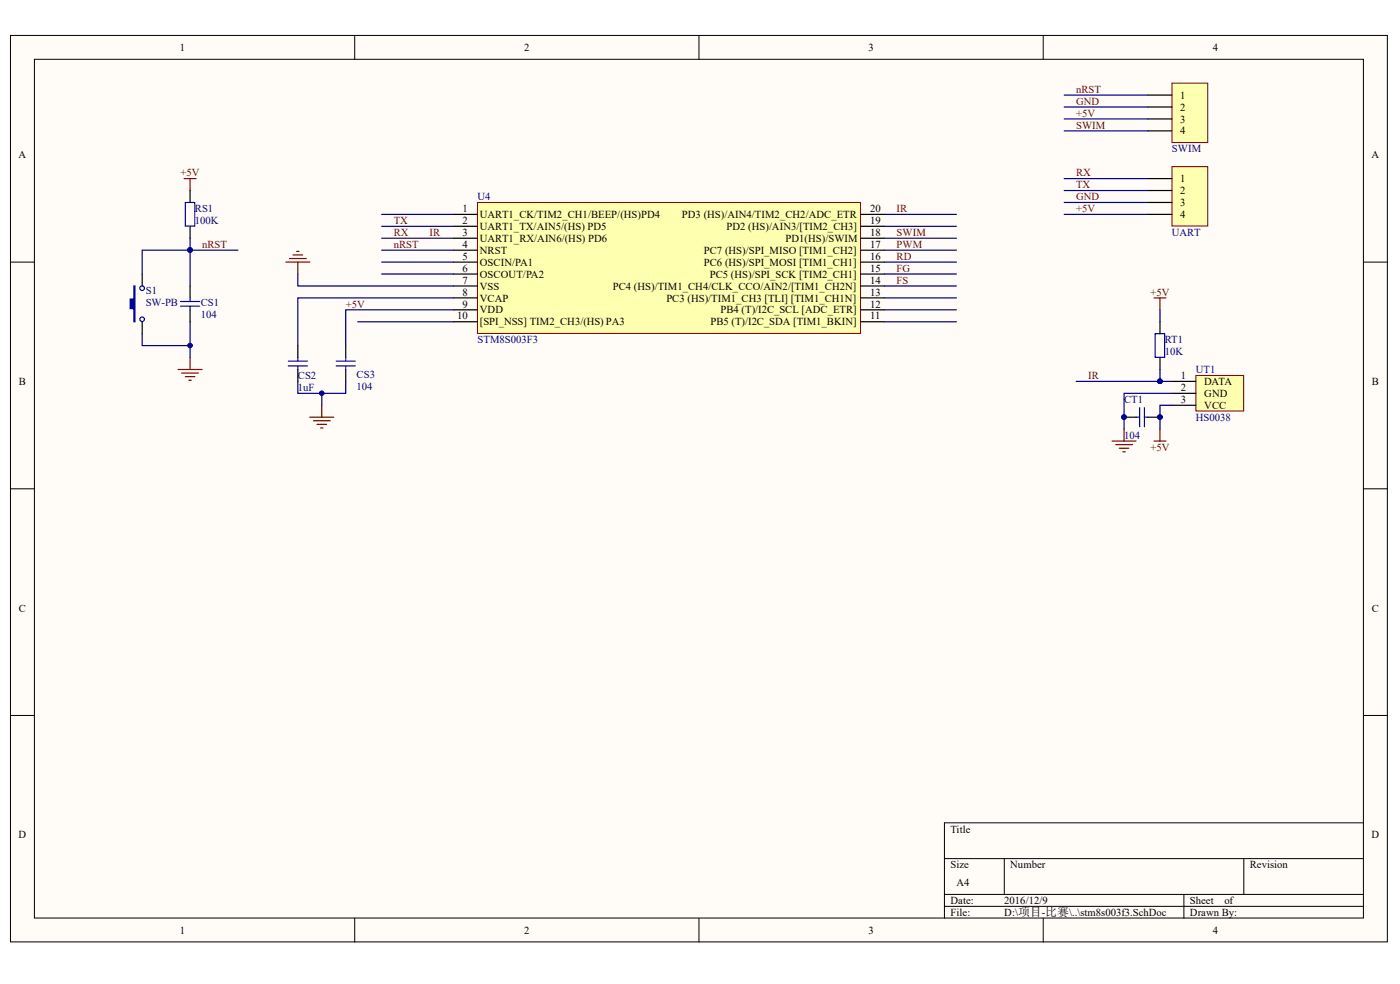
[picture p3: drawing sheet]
<svg xmlns="http://www.w3.org/2000/svg" width="288mm" height="202mm" viewBox="0 0 288 202" stroke-linecap="round" stroke-linejoin="round" font-family="sans-serif">
<g fill="#fffcf8" stroke="#000" stroke-width=".21">
<path d="M2.2 7.3h283.1v186.2h-283.1z"/>
<path d="M7.1 12.2h273.2v176.4h-273.2z"/>
</g>
<g fill="none" stroke="#000" stroke-width=".21">
<path d="M72.9 7.3v4.9M143.7 7.3v4.9M214.5 7.3v4.9M2.2 53.8h4.9M280.4 53.8h4.9M2.2 100.4h4.9M280.4 100.4h4.9M2.2 147h4.9M280.4 147h4.9M194.2 176.4h86.2M206.5 176.4v7.3M255.7 176.4v7.3"/>
<path d="M280.4 169h-86.2v19.6M72.9 188.6v4.9M143.7 188.6v4.9M194.2 183.7h86.2M194.2 186.2h86.2M214.5 188.6v4.9M243.4 183.7v4.9"/>
</g>
<path d="M98.2 41.6h78.7v26.9h-78.7z" fill="#ffffb0" stroke="#800000" stroke-width=".21"/>
<g fill="none" stroke="#000" stroke-width=".25">
<path d="M93.2 44h5M93.2 46.5h5M93.2 48.9h5M93.2 51.4h5M93.2 53.8h5M93.2 56.3h5M93.2 58.7h5M177 44h4.9M177 46.5h4.9M177 48.9h4.9M177 51.4h4.9M177 53.8h4.9"/>
<path d="M177 56.3h4.9M177 58.7h4.9M93.2 61.2h5M93.2 63.6h5M93.2 66.1h5M177 61.2h4.9M177 63.6h4.9M177 66.1h4.9"/>
</g>
<path d="M37.9 36.7h2.4M39.1 36.7v2.4M36.6 75.9h4.9M37.4 76.6h3.4M38.1 77.4h2M38.8 78.1h.5M39.1 73.5v2.4M63.7 85.7h4.9M64.4 86.4h3.5M65.2 87.2h2M65.9 87.9h.5M66.2 83.3v2.4" fill="none" stroke="#800000" stroke-width=".25"/>
<g fill="none" stroke="#000080" stroke-width=".25">
<path d="M39.1 48.9v9.8M78.5 56.3h14.7M181.9 48.9h14.8M181.9 56.3h14.8M181.9 58.7h14.8M181.9 53.8h14.8M181.9 51.4h14.8M181.9 46.5h14.8M181.9 44h14.8M39.1 66.1v7.4M61.2 78.4v2.4h9.9v-2.4M181.9 66.1h14.8"/>
<path d="M181.9 63.6h14.8M181.9 61.2h14.8"/>
</g>
<path d="M241 17.1h7.3v12.2h-7.3z" fill="#ffffb0" stroke="#800000" stroke-width=".21"/>
<path d="M236.1 19.5h4.9M39.1 39.1v2.5M236.1 22h4.9M236.1 24.4h4.9M236.1 26.9h4.9M39.1 46.5v2.4M39.1 58.7v2.5M39.1 63.6v2.5M61.2 71v2.5M61.2 75.9v2.5M71.1 71v2.5M71.1 75.9v2.5" fill="none" stroke="#000" stroke-width=".25"/>
<g fill="none" stroke="#000080" stroke-width=".25">
<path d="M218.8 19.5h17.3M218.8 22h17.3M218.8 24.4h17.3M218.8 26.9h17.3M39.1 51.4h9.8M61.2 56.3v2.4h32M78.5 51.4h14.7M78.5 53.8h14.7M78.5 48.9h14.7M78.5 46.5h14.7M78.5 44h14.7M73.6 66.1h19.6"/>
<path d="M93.2 63.6h-22.1v7.4M93.2 61.2h-32v9.8M66.2 80.8v2.5"/>
</g>
<g fill="#000080" stroke="#000080" stroke-width=".21">
<circle cx="39.1" cy="51.4" r=".48"/>
<circle cx="66.2" cy="80.8" r=".47"/>
</g>
<path d="M58.8 53.8h4.9M59.5 53.1h3.5M60.3 52.4h1.9M61 51.6h.5M61.2 53.8v2.5" fill="none" stroke="#800000" stroke-width=".25"/>
<g fill="none" stroke="#00f" stroke-width=".25">
<path d="M38.1 41.6h1.9v4.8h-1.9zM37.1 61.9h4M37.1 62.9h4M39.1 61.2v.7M39.1 62.9v.7M59.3 74.2h3.9M59.3 75.2h3.9M61.2 73.5v.7M61.2 75.2v.7M69.1 74.2h4M69.1 75.2h4M71.1 73.5v.7"/>
<path d="M71.1 75.2v.7"/>
</g>
<path d="M245.9 77.1h9.8v7.3h-9.8z" fill="#ffffb0" stroke="#800000" stroke-width=".21"/>
<path d="M29.2 56.3v2.4M29.2 66.1v2.4M238.5 66.1v2.4M238.5 73.5v2.4M241 78.4h4.9M231.1 85.7h2.5M236.1 85.7h2.4M241 80.8h4.9M241 83.3h4.9" fill="none" stroke="#000" stroke-width=".25"/>
<path d="M237.3 61.2h2.4M238.5 61.2v2.4M228.7 90.6h4.9M229.4 91.3h3.4M230.1 92.1h2M230.9 92.8h.5M231.1 88.2v2.4M237.3 90.6h2.4M238.5 88.2v2.4" fill="none" stroke="#800000" stroke-width=".25"/>
<path d="M39.1 51.4h-9.9v4.9M29.2 68.5v2.5h9.9M221.3 78.4h19.7M238.5 63.6v2.5M238.5 75.9v2.5M241 83.3h-2.5v4.9M241 80.8h-9.9v7.4" fill="none" stroke="#000080" stroke-width=".25"/>
<g fill="none" stroke="#00f" stroke-width=".25">
<path d="M237.5 68.5h2v4.9h-2zM233.6 85.7h.7M234.3 83.7v4M235.3 83.7v4M235.3 85.7h.8"/>
<circle cx="29.2" cy="59.2" r=".48"/>
<circle cx="29.2" cy="65.6" r=".47"/>
</g>
<g fill="#000080" stroke="#000080" stroke-width=".21">
<circle cx="238.5" cy="78.3" r=".47"/>
<circle cx="238.5" cy="85.7" r=".47"/>
<circle cx="231.1" cy="85.7" r=".47"/>
<circle cx="39.1" cy="51.4" r=".48"/>
<circle cx="39.1" cy="71" r=".47"/>
</g>
<path d="M27.5 58.7h.3v7.4h-.3v-2.7h-.7v-2h.7z" fill-rule="evenodd" fill="#00f" stroke="#00f" stroke-width=".25"/>
<path d="M241 34.2h7.3v12.2h-7.3z" fill="#ffffb0" stroke="#800000" stroke-width=".21"/>
<path d="M236.1 36.7h4.9M236.1 39.1h4.9M236.1 41.6h4.9M236.1 44h4.9" fill="none" stroke="#000" stroke-width=".25"/>
<path d="M218.8 36.7h17.3M218.8 39.1h17.3M218.8 41.6h17.3M218.8 44h17.3" fill="none" stroke="#000080" stroke-width=".25"/>
<g font-size="2.2">
<text x="37" y="10.5">1</text>
<text x="107.8" y="10.5">2</text>
<text x="178.6" y="10.5">3</text>
<text x="249.4" y="10.5">4</text>
<text x="242.7" y="20.3">1</text>
<text x="242.7" y="22.7">2</text>
<text x="242.7" y="25.2">3</text>
<text x="242.7" y="27.6">4</text>
<text x="3.8" y="32.5">A</text>
<text x="282" y="32.5">A</text>
<text x="242.7" y="37.5">1</text>
<text x="242.7" y="39.9">2</text>
<text x="95.1" y="43.6">1</text>
<text x="95.1" y="46">2</text>
<text x="98.7" y="44.8">UART1_CK/TIM2_CH1/BEEP/(HS)PD4</text>
<text x="98.7" y="47.2">UART1_TX/AIN5/(HS) PD5</text>
<text x="140.2" y="44.8">PD3 (HS)/AIN4/TIM2_CH2/ADC_ETR</text>
<text x="149.4" y="47.2">PD2 (HS)/AIN3/[TIM2_CH3]</text>
<text x="178.9" y="46">19</text>
<text x="178.9" y="43.6">20</text>
<text x="242.7" y="42.3">3</text>
<text x="242.7" y="44.8">4</text>
<text x="95.1" y="48.5">3</text>
<text x="95.1" y="50.9">4</text>
<text x="95.1" y="53.3">5</text>
<text x="98.7" y="49.7">UART1_RX/AIN6/(HS) PD6</text>
<text x="98.7" y="52.1">NRST</text>
<text x="144.7" y="52.1">PC7 (HS)/SPI_MISO [TIM1_CH2]</text>
<text x="161.5" y="49.7">PD1(HS)/SWIM</text>
<text x="178.9" y="53.3">16</text>
<text x="178.9" y="50.9">17</text>
<text x="178.9" y="48.5">18</text>
<text x="95.1" y="55.8">6</text>
<text x="95.1" y="58.3">7</text>
<text x="98.7" y="54.6">OSCIN/PA1</text>
<text x="98.7" y="57.1">OSCOUT/PA2</text>
<text x="98.7" y="59.5">VSS</text>
<text x="126" y="59.5">PC4 (HS)/TIM1_CH4/CLK_CCO/AIN2/[TIM1_CH2N]</text>
<text x="144.7" y="54.6">PC6 (HS)/SPI_MOSI [TIM1_CH1]</text>
<text x="146" y="57.1">PC5 (HS)/SPI_SCK [TIM2_CH1]</text>
<text x="178.9" y="58.3">14</text>
<text x="178.9" y="55.8">15</text>
<text x="94" y="65.6">10</text>
<text x="95.1" y="60.7">8</text>
<text x="95.1" y="63.2">9</text>
<text x="98.7" y="61.9">VCAP</text>
<text x="98.7" y="64.4">VDD</text>
<text x="137" y="61.9">PC3 (HS)/TIM1_CH3 [TLI] [TIM1_CH1N]</text>
<text x="148.2" y="64.4">PB4 (T)/I2C_SCL [ADC_ETR]</text>
<text x="178.9" y="65.6">11</text>
<text x="178.9" y="63.2">12</text>
<text x="178.9" y="60.7">13</text>
<text x="98.7" y="66.8">[SPI_NSS] TIM2_CH3/(HS) PA3</text>
<text x="146.1" y="66.8">PB5 (T)/I2C_SDA [TIM1_BKIN]</text>
<text x="242.8" y="77.9">1</text>
<text x="3.9" y="79.1">B</text>
<text x="242.8" y="80.3">2</text>
<text x="242.8" y="82.8">3</text>
<text x="247.6" y="79.1">DATA</text>
<text x="247.6" y="81.6">GND</text>
<text x="282.1" y="79.1">B</text>
<text x="247.6" y="84">VCC</text>
<text x="3.9" y="125.7">C</text>
<text x="282.1" y="125.7">C</text>
<text x="3.8" y="172.2">D</text>
<text x="195.4" y="171">Title</text>
<text x="282" y="172.2">D</text>
<text x="195.4" y="178.4">Size</text>
<text x="207.7" y="178.4">Number</text>
<text x="257" y="178.4">Revision</text>
<text x="195.4" y="185.7">Date:</text>
<text x="196.7" y="182">A4</text>
<text x="206.5" y="185.7">2016/12/9</text>
<text x="244.7" y="185.7">Sheet</text>
<text x="251.7" y="185.7">of</text>
<text x="37" y="191.9">1</text>
<text x="107.8" y="191.9">2</text>
<text x="178.6" y="191.9">3</text>
<text x="195.4" y="188.1">File:</text>
<text x="206.5" y="188.1">D:\项目-比赛\..\stm8s003f3.SchDoc</text>
<text x="244.7" y="188.1">Drawn By:</text>
<text x="249.4" y="191.9">4</text>
</g>
<g font-size="2.2" fill="#800000">
<text x="221.3" y="21.5">GND</text>
<text x="221.3" y="19.1">nRST</text>
<text x="221.3" y="24">+5V</text>
<text x="221.3" y="26.4">SWIM</text>
<text x="37.1" y="36.2">+5V</text>
<text x="221.3" y="41.1">GND</text>
<text x="221.3" y="36.2">RX</text>
<text x="221.3" y="38.7">TX</text>
<text x="81" y="46">TX</text>
<text x="184.3" y="43.6">IR</text>
<text x="221.3" y="43.6">+5V</text>
<text x="41.6" y="50.9">nRST</text>
<text x="81" y="50.9">nRST</text>
<text x="81" y="48.5">RX</text>
<text x="88.3" y="48.5">IR</text>
<text x="184.3" y="48.5">SWIM</text>
<text x="184.3" y="50.9">PWM</text>
<text x="184.3" y="53.3">RD</text>
<text x="184.3" y="58.3">FS</text>
<text x="184.3" y="55.8">FG</text>
<text x="71.1" y="63.2">+5V</text>
<text x="236.5" y="60.7">+5V</text>
<text x="223.8" y="77.9">IR</text>
<text x="236.5" y="92.6">+5V</text>
</g>
<g font-size="2.2" fill="#000080">
<text x="241" y="31.3">SWIM</text>
<text x="98.2" y="41.1">U4</text>
<text x="40.1" y="46">100K</text>
<text x="40.1" y="43.6">RS1</text>
<text x="241" y="48.5">UART</text>
<text x="30" y="60.5">S1</text>
<text x="30" y="62.9">SW-PB</text>
<text x="41.3" y="65.4">104</text>
<text x="41.3" y="62.9">CS1</text>
<text x="98.2" y="70.5">STM8S003F3</text>
<text x="239.5" y="70.5">RT1</text>
<text x="61.3" y="77.9">CS2</text>
<text x="73.3" y="77.6">CS3</text>
<text x="239.5" y="73">10K</text>
<text x="245.9" y="76.7">UT1</text>
<text x="61.3" y="80.3">1uF</text>
<text x="73.3" y="80.1">104</text>
<text x="231.1" y="82.8">CT1</text>
<text x="245.9" y="86.4">HS0038</text>
<text x="231.1" y="90.1">104</text>
</g>
</svg>
